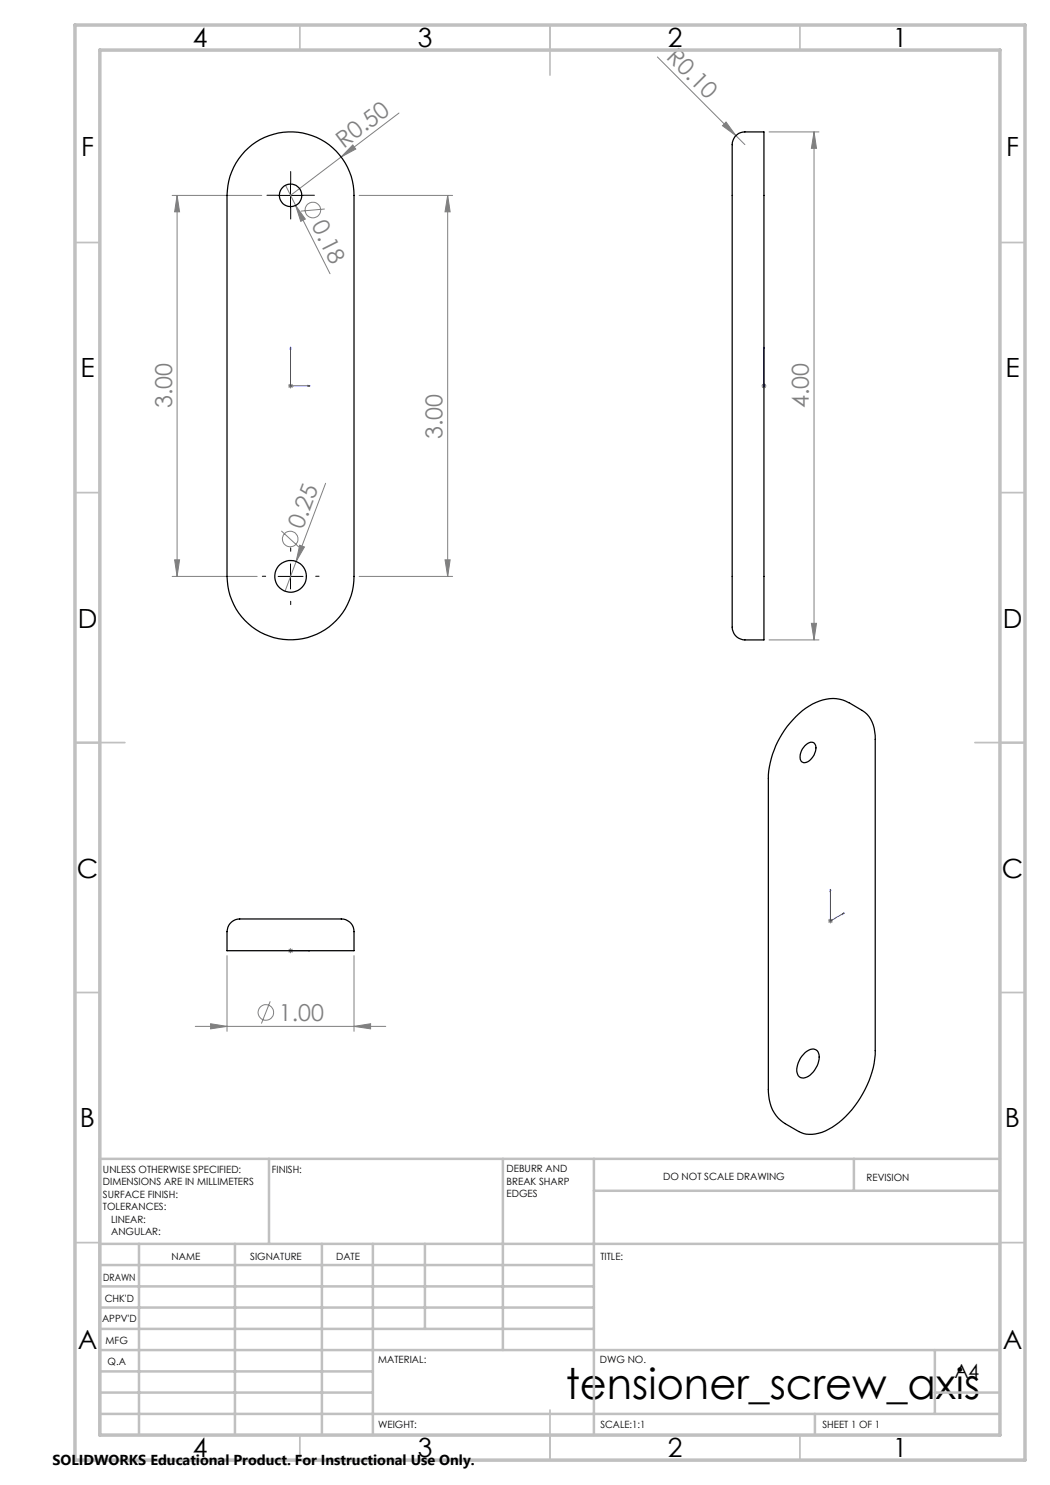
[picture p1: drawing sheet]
<svg xmlns="http://www.w3.org/2000/svg" width="210mm" height="297mm" viewBox="0 0 210 297" stroke-linecap="round" stroke-linejoin="round" font-family="sans-serif">
<g fill="none" stroke="#808080" stroke-width=".2">
<path d="M131.5 11.4l15.7 15.7M34.4 39.1h18M35.4 39.1l.5 3.3h-1zM35.4 39.1v76.2M57.1 37.1l2 4M70.6 29l.6 .8-3 1.6zM71.8 39.1h18.7M79.8 22.6l-21.7 16.5M89.5 39.1l.5 3.3h-1zM89.5 39.1v76.2M145.2 24.4l2 2.7-2.7-2zM147.2 27.1l1.8 1.8"/>
<path d="M153.8 26.4h10M162.8 26.4l.5 3.3h-1zM162.8 26.4v101.6M59.1 41.1l2 2.7-1 .5zM59.1 41.1l6.9 13.6M64.9 41.8l-4.7 .4M57.6 77.2h1M57.7 76.8l.8 .7M58.1 76.7v1M58.5 76.8l-.8 .7M152.3 77.2h1M152.4 76.8l.7 .7"/>
<path d="M152.8 76.7v1M153.1 76.8l-.7 .7M65.1 96.7l-5.9 15.6M34.4 115.3h17M34.9 112h1l-.5 3.3zM56.3 106.2l3.5 3.2M59.2 112.3l-2.2 5.9M59.9 109l1 .4-1.7 2.9zM71.8 115.3h18.7M89 112h1l-.5 3.3zM153.8 128h10M162.3 124.7h1l-.5 3.3z"/>
<path d="M45.4 191.1v15.2M57.6 190.1h1M57.7 189.8l.8 .7M58.1 189.6v1M58.5 189.8l-.8 .7M70.8 191.1v15.2M165.6 184.2h1M165.7 183.8l.7 .7M166.1 183.7v1M166.4 183.8l-.7 .7M39.1 205.3h38.1M42.1 204.7l3.3 .6-3.3 .5z"/>
<path d="M54 200.3l-1.7 4.4M70.8 205.3l3.3-.6v1.1z"/>
<circle cx="62.6" cy="42" r="1.55"/>
<circle cx="58.1" cy="107.8" r="1.55"/>
<circle cx="53.2" cy="202.5" r="1.56"/>
</g>
<g fill="none" stroke="#00f" stroke-width=".2">
<path d="M58.1 69.4l.1 .4h-.2zM58.1 69.4v7.8h3.9M61.6 77.1l.4 .1-.4 .1zM152.8 77.1v.2zM152.8 69.4v.4v-.4M152.8 77.2h.1M152.8 69.4v7.8M166.1 177.9v6.3l2.7-1.6M166.1 177.9l.1 .2-.2 .1zM58 190.1h.2zM58.1 190.1h3.9M58.1 190.1h.1"/>
<path d="M62 190.1h-.4h.4M168.6 182.7l.2-.1-.2 .2z"/>
</g>
<path d="M55.6 39.1h-2.2M58.1 36.6v-2.3M60.6 39.1h2.3M58.1 41.6v2.2M53.1 115.3h-.6M58.1 110.3v-.7M63.1 115.3h.7M58.1 120.3v.6" fill="none" stroke="#000" stroke-width=".2" stroke-dasharray="15.2 1.3 1.3 1.3"/>
<path d="M55.6 39.1h5M58.1 36.6v5M55.6 115.3h5M58.1 112.8v5" fill="none" stroke="#000" stroke-width=".2"/>
<g fill="none" stroke="#c0c0c0" stroke-width=".35">
<path d="M60 5v5M110 5v10M160 5v5M15 48.5h5M200 48.5h5M15 98.5h5M200 98.5h5M15 148.5h10M195 148.5h10M15 198.5h5M200 198.5h5M15 248.5h5"/>
<path d="M200 248.5h5M60 287v5M110 282v10M160 287v5"/>
</g>
<g fill="none" stroke="#c0c0c0" stroke-width=".5">
<path d="M53.8 231.8v17M100.6 231.8v38.2M118.8 231.8v55.2M118.8 238.2h81.2M170.8 231.8v6.4M200 231.8h-180v55.2M20 248.8h180M20 257.3h98.8M20 253h98.8M27.8 248.8v38.2M47 248.8v38.2M64.4 248.8v38.2"/>
<path d="M74.6 248.8v38.2M85 248.8v17M20 265.8h98.8M20 261.5h98.8M20 278.5h54.6M20 274.3h54.6M20 270h180M187 278.5h13M187 270v12.8M20 282.8h180M163 282.8v4.2"/>
</g>
<path d="M15 5h190v287h-190zM20 10h180v277h-180z" fill="none" stroke="#c0c0c0" stroke-width=".7"/>
<g fill="#00f">
<path d="M61.6 77.1l.4 .1-.4 .1zM58.1 69.4l.1 .4h-.2z"/>
<path d="M168.6 182.7l.2-.1-.2 .2zM166.1 177.9l.1 .2-.2 .1zM61.6 190.1h.4zM58 190.1h.2z"/>
<path d="M152.8 77.1v.2zM152.8 69.4v.4z"/>
</g>
<g fill="#808080">
<path d="M145.2 24.4l2 2.7-2.7-2z"/>
<path d="M70.6 29l.6 .8-3 1.6z"/>
<path d="M59.9 109l1 .4-1.7 2.9z"/>
<path d="M59.1 41.1l2 2.7-1 .5z"/>
<path d="M42.1 204.7l3.3 .6-3.3 .5zM70.8 205.3l3.3-.6v1.1z"/>
<path d="M34.9 112h1l-.5 3.3zM35.4 39.1l.5 3.3h-1z"/>
<path d="M89.5 39.1l.5 3.3h-1zM89 112h1l-.5 3.3zM162.8 26.4l.5 3.3h-1zM162.3 124.7h1l-.5 3.3z"/>
</g>
<g fill="none" stroke="#000" stroke-width=".25">
<path d="M49 30.3a12.7 12.7 0 0 1 13.9-3 12.7 12.7 0 0 1 7.9 11.8v76.2a12.7 12.7 0 0 1-12.7 12.7 12.7 12.7 0 0 1-12.7-12.7v-76.2a13 13 0 0 1 3.6-8.8zM147 27.3a2.43 2.43 0 0 1 2-.9h3.8v101.6h-3.8a2.93 2.93 0 0 1-2.6-3.6v-94.4a4.2 4.2 0 0 1 .6-2.7zM161 149.2a1.27 1.27 0 0 1 1.9-.4 2.85 2.85 0 0 1-2.2 3.7 1.37 1.37 0 0 1-.5-2l.3-.7zM169.8 140.5a7.2 7.2 0 0 0-7.3 .3 18.3 18.3 0 0 0-8.8 14.9v62.2a7.4 7.4 0 0 0 3.3 6.8M169.8 140.5l2.6 1.6a5.9 5.9 0 0 1 2.6 5v63a19.7 19.7 0 0 1-9.3 15.7 6.2 6.2 0 0 1-6 .5l-2.6-1.5M46 184.7a3.9 3.9 0 0 1 3.2-.9h18.5a2.63 2.63 0 0 1 3.1 2.5v3.8h-25.4v-3.8l.2-.8zM161 210.5a1.67 1.67 0 0 1 2.6-.1 4.3 4.3 0 0 1-2.6 5.1 1.28 1.28 0 0 1-1.7-1.3 5 5 0 0 1 1.7-3.7z"/>
<circle cx="58.1" cy="39.1" r="2.25"/>
<circle cx="58.1" cy="115.3" r="3.2"/>
</g>
<text font-size="8.5" x="113.2" y="279.7">tensioner_screw_axis</text>
<g font-size="5.3">
<text x="38.5" y="9.5">4</text>
<text x="83.5" y="9.5">3</text>
<text x="133.6" y="9.5">2</text>
<text x="178.6" y="9.5">1</text>
<text x="16.2" y="31.2">F</text>
<text x="201.2" y="31.2">F</text>
<text x="16.1" y="75.5">E</text>
<text x="201.1" y="75.5">E</text>
<text x="15.5" y="125.5">D</text>
<text x="200.5" y="125.5">D</text>
<text x="15.4" y="175.5">C</text>
<text x="200.4" y="175.5">C</text>
<text x="16" y="225.5">B</text>
<text x="201" y="225.5">B</text>
<text x="15.5" y="269.7">A</text>
<text x="200.5" y="269.7">A</text>
<text x="38.5" y="291.5">4</text>
<text x="83.5" y="291.5">3</text>
<text x="133.6" y="291.5">2</text>
<text x="178.6" y="291.5">1</text>
</g>
<g font-size="4.7" fill="#808080">
<text x="133.1" y="11.6" transform="rotate(45 133.1 11.6)">R0.10</text>
<text x="68.7" y="29.8" transform="rotate(-37 68.7 29.8)">R0.50</text>
<text x="62.2" y="45" transform="rotate(63 62.2 45)">0.18</text>
<text x="34.4" y="81.7" transform="rotate(-90 34.4 81.7)">3.00</text>
<text x="161.8" y="81.7" transform="rotate(-90 161.8 81.7)">4.00</text>
<text x="88.5" y="87.9" transform="rotate(-90 88.5 87.9)">3.00</text>
<text x="60.6" y="106" transform="rotate(-69 60.6 106)">0.25</text>
<text x="55.8" y="204.2">1.00</text>
</g>
<text font-size="3.9" x="190.9" y="275.5">A4</text>
<text font-size="2.9" x="10.5" y="292.9">SOLIDWORKS Educational Product. For Instructional Use Only.</text>
<g font-size="2">
<text x="20.6" y="234.6">UNLESS OTHERWISE SPECIFIED:</text>
<text x="20.6" y="237.1">DIMENSIONS ARE IN MILLIMETERS</text>
<text x="20.6" y="239.6">SURFACE FINISH:</text>
<text x="54.4" y="234.6">FINISH:</text>
<text x="101.3" y="234.5">DEBURR AND</text>
<text x="101.3" y="237">BREAK SHARP</text>
<text x="101.3" y="239.5">EDGES</text>
<text x="132.6" y="236">DO NOT SCALE DRAWING</text>
<text x="173.3" y="236.2">REVISION</text>
<text x="20.6" y="242.1">TOLERANCES:</text>
<text x="22.2" y="244.6">LINEAR:</text>
<text x="22.2" y="247.1">ANGULAR:</text>
<text x="34.3" y="252">NAME</text>
<text x="50" y="251.9">SIGNATURE</text>
<text x="67.2" y="251.9">DATE</text>
<text x="120.1" y="251.9">TITLE:</text>
<text x="20.6" y="256.1">DRAWN</text>
<text x="20.9" y="260.3">CHK'D</text>
<text x="20.4" y="264.4">APPV'D</text>
<text x="21.1" y="268.8">MFG</text>
<text x="21.5" y="273">Q.A</text>
<text x="75.6" y="272.5">MATERIAL:</text>
<text x="120" y="272.5">DWG NO.</text>
<text x="75.6" y="285.5">WEIGHT:</text>
<text x="120.1" y="285.6">SCALE:1:1</text>
<text x="164.5" y="285.6">SHEET 1 OF 1</text>
</g>
</svg>
